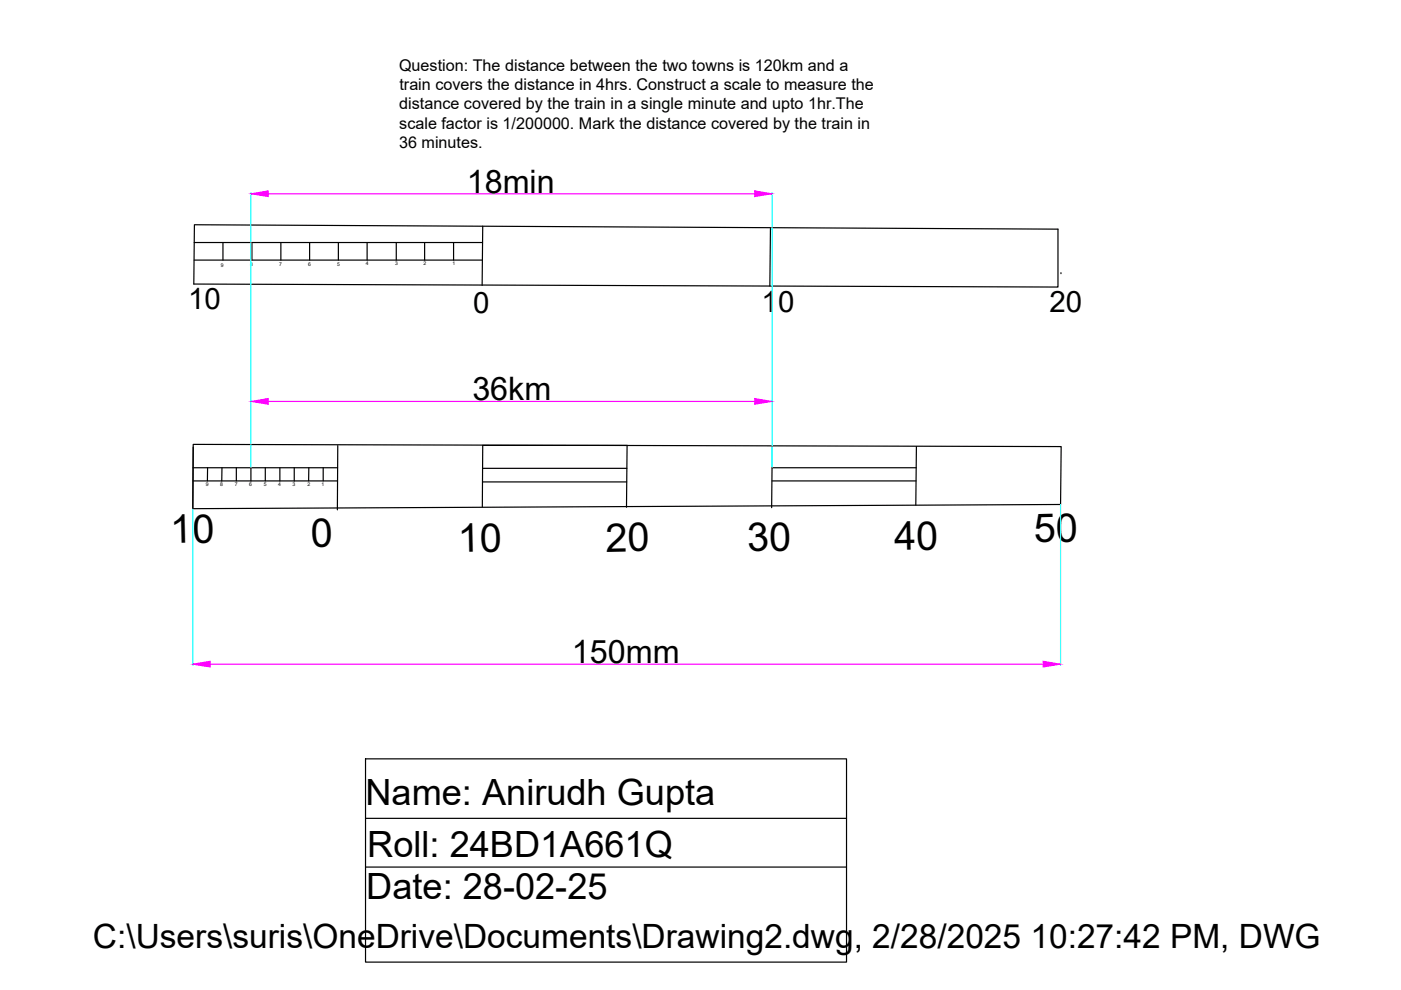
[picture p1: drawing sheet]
<svg xmlns="http://www.w3.org/2000/svg" width="297mm" height="210mm" viewBox="0 0 297 210" stroke-linecap="round" stroke-linejoin="round" font-family="sans-serif">
<!-- layer: 0 -->
<g fill="none" stroke="#000" stroke-width=".25">
<path d="M41.2 51.4h61.1M41.2 55.1h61.1M41.2 47.7l183.1 .9v12.3l-183.2-.7zM47.3 51.4v3.7M53.4 51.4v3.7M59.5 51.4v3.7M65.6 51.4v3.7M71.7 51.4v3.7M77.8 51.4v3.7M84 51.4v3.7M90 51.4v3.7M96.2 51.4v3.7"/>
<path d="M102.3 47.9l-.1 12.6M163.4 48.4l-.2 12.2M224.9 58h.1M40.9 99.2h30.7M41 94.2l184 .5-.1 12.3-184 .9zM41 94.8l-.1 13.1M44 99.2v2.8M47.1 99.2l-.1 2.8M50.1 99.2v2.8M53.2 99.2v2.8M56.2 99.2v2.8M59.3 99.2v2.8"/>
<path d="M62.4 99.2v2.8M65.5 99.2l-.1 2.8M68.5 99.2v2.8M71.6 94.5l-.1 13.6M102.3 99.3h30.6M133 94.5l-.2 13.1M133 94.4h-30.7v13.1M163.7 99.2h30.6M163.7 94.6l-.1 13M194.3 94.7l-.1 12.4M40.9 102h30.7M102.3 102.2h30.6"/>
<path d="M163.7 102h30.5M77.5 160.9h102v43.1h-102zM77.5 173.5h102M77.5 183.8h102"/>
</g>
<path d="M53.2 40.8v58.3M163.7 40.8v58.3M40.9 107.9v33.1M224.9 107v34" fill="none" stroke="#0ff" stroke-width=".25"/>
<path d="M56.9 41.1h103.1M56.9 85.1h103.1M44.6 140.8h176.6" fill="none" stroke="#f0f" stroke-width=".25"/>
<g fill="#f0f" stroke="#f0f" stroke-width=".21">
<path d="M53.2 85.1l3.7-.6v1.2z"/>
<path d="M160 84.5l3.7 .6-3.7 .6z"/>
<path d="M53.2 41.1l3.7-.6v1.2z"/>
<path d="M160 40.5l3.7 .6-3.7 .6z"/>
<path d="M40.9 140.8l3.7-.6v1.2z"/>
<path d="M221.2 140.2l3.7 .6-3.7 .6z"/>
</g>
<g font-size="8.4">
<text x="36.2" y="115.2" transform="rotate(-1 36.2 115.2)">10</text>
<text x="66" y="115.9" transform="rotate(-2 66 115.9)">0</text>
<text x="97.1" y="117.1" transform="rotate(-1 97.1 117.1)">10</text>
<text x="128.4" y="117" transform="rotate(-1 128.4 117)">20</text>
<text x="158.5" y="116.9" transform="rotate(-1 158.5 116.9)">30</text>
<text x="189.6" y="116.7" transform="rotate(-1 189.6 116.7)">40</text>
<text x="219.2" y="115" transform="rotate(-1 219.2 115)">50</text>
</g>
<g font-size="7.7">
<text x="77.5" y="170.6">Name: Anirudh Gupta</text>
<text x="77.9" y="181.7">Roll: 24BD1A661Q</text>
<text x="77.7" y="190.7">Date: 28-02-25</text>
</g>
<text font-size="7.1" x="19.7" y="200.9">C:\Users\suris\OneDrive\Documents\Drawing2.dwg, 2/28/2025 10:27:42 PM, DWG To PD</text>
<g font-size="6.9">
<text x="99" y="40.9">18min</text>
<text x="100.1" y="84.9">36km</text>
<text x="121.3" y="140.6">150mm</text>
</g>
<g font-size="6.3">
<text x="39.9" y="65.5">10</text>
<text x="100.3" y="66.4">0</text>
<text x="161.5" y="66.2">10</text>
<text x="222.5" y="66.2">20</text>
</g>
<g font-size="3.4">
<text x="84.6" y="15">Question: The distance between the two towns is 120km and a</text>
<text x="84.7" y="23.2">distance covered by the train in a single minute and upto 1hr.The</text>
<text x="84.7" y="19.1">train covers the distance in 4hrs. Construct a scale to measure the</text>
<text x="84.7" y="27.3">scale factor is 1/200000. Mark the distance covered by the train in</text>
<text x="84.6" y="31.4">36 minutes.</text>
</g>
<g font-size="1.1">
<text x="46.8" y="56.6">9</text>
<text x="53" y="56.5">8</text>
<text x="59.2" y="56.4">7</text>
<text x="65.3" y="56.4">6</text>
<text x="71.5" y="56.4">5</text>
<text x="77.5" y="56.2">4</text>
<text x="83.8" y="56.2">3</text>
<text x="89.8" y="56.3">2</text>
<text x="95.9" y="56.2">1</text>
<text x="43.6" y="103.1">9</text>
<text x="46.7" y="103.1">8</text>
<text x="49.8" y="103.1">7</text>
<text x="52.9" y="103.1">6</text>
<text x="55.9" y="103">5</text>
<text x="59" y="103.1">4</text>
<text x="62" y="103">3</text>
<text x="65.2" y="103">2</text>
<text x="68.2" y="103">1</text>
</g>
</svg>
